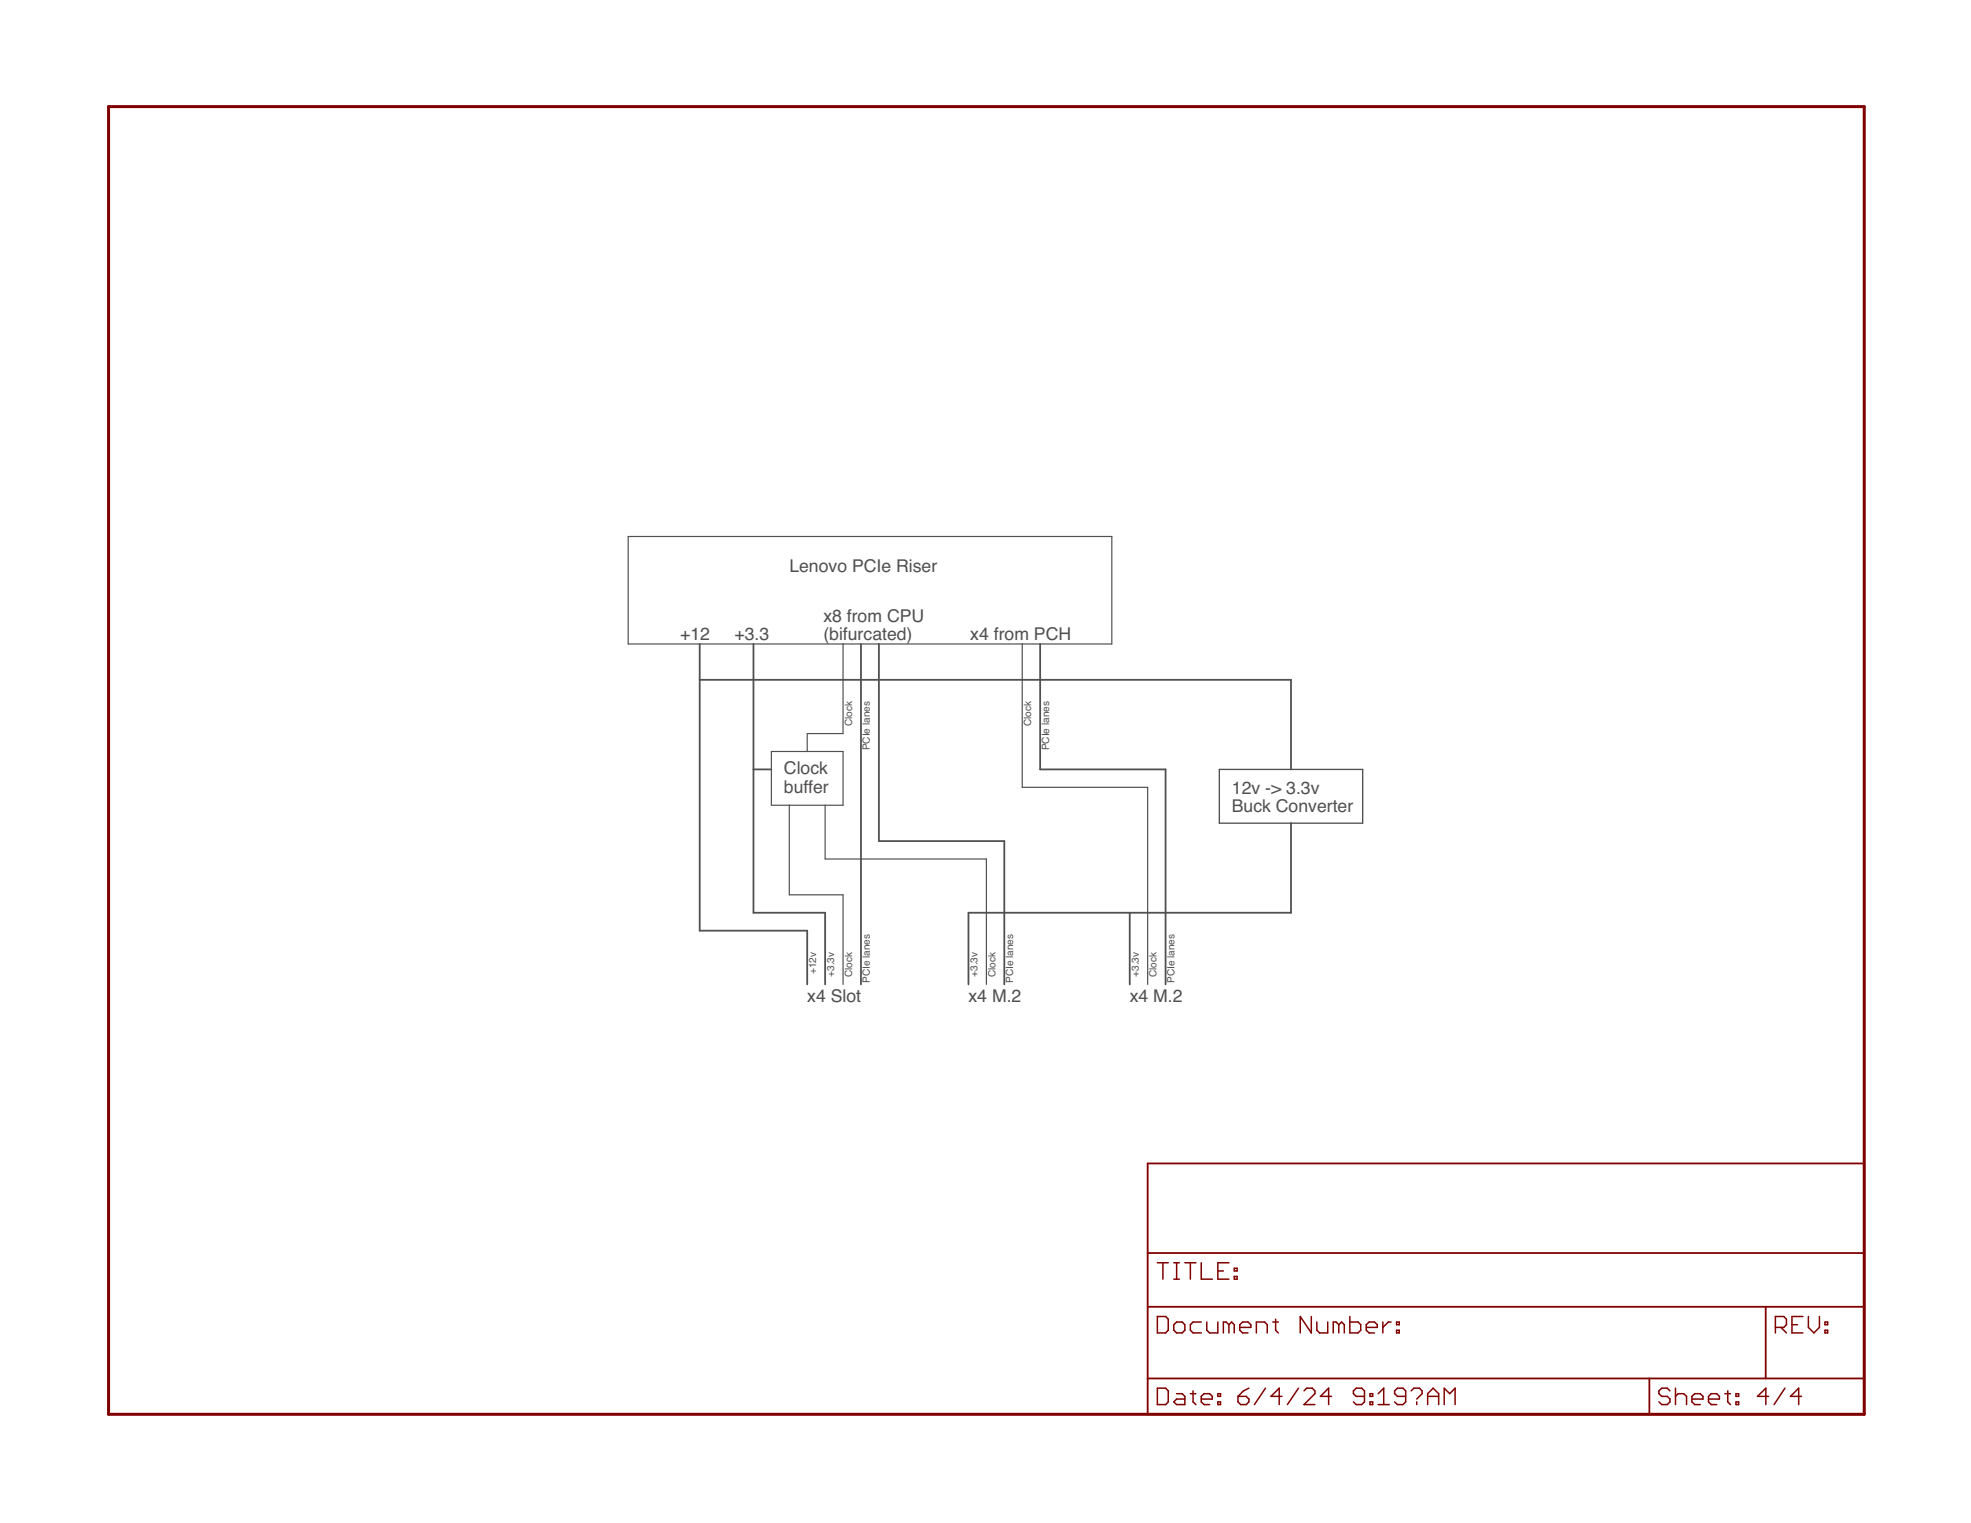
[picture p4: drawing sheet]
<svg xmlns="http://www.w3.org/2000/svg" width="279mm" height="216mm" viewBox="0 0 279 216" stroke-linecap="round" stroke-linejoin="round" font-family="sans-serif">
<path d="M89 76.1h68.6v15.2h-68.6zM119.5 91.3v12.7h-5.1v2.5M144.9 91.3v20.3h17.8v28M109.3 106.5h10.2v7.7h-10.2zM111.9 114.2v12.7h7.6v12.7M117 114.2v7.6h22.8v17.8" fill="none" stroke="#505050" stroke-width=".17"/>
<path d="M99.2 91.3v40.6h15.2v7.7M99.2 96.4h83.8v12.7M106.8 91.3v38.1h10.2v10.2M122 91.3v48.3M124.6 91.3v27.9h17.8v20.4M147.4 91.3v17.8h17.8v30.5M106.8 109.1h2.5M183 116.7v12.7h-45.7v10.2M160.1 129.4v10.2" fill="none" stroke="#505050" stroke-width=".25"/>
<path d="M172.8 109.1h20.4v7.6h-20.4z" fill="none" stroke="#505050" stroke-width=".19"/>
<path d="M15.4 15.1h248.9v185.4h-248.9z" fill="none" stroke="#800000" stroke-width=".42"/>
<path d="M162.7 164.9h101.6v35.6h-101.6zM162.7 177.6h101.6M162.7 185.3h101.6M162.7 195.4h101.6M233.8 195.4v5.1M250.3 185.3v10.1" fill="none" stroke="#800000" stroke-width=".25"/>
<g fill="none" stroke="#800000" stroke-width=".21">
<path d="M164.1 179h1.5M164.8 179v2.3M166.4 179h.8M166.8 179v2.3M168 179h1.5M168.7 179v2.3M170.3 179v2.3h1.6M174.2 179h-1.6v2.3h1.6M175 179.8h.4v.4h-.4zM164.1 186.6h1.1l.4 .4v1.6l-.4 .4h-1.1zM164.1 196.8h1.1l.4 .4v1.5l-.4 .4h-1.1zM166.4 187.8l.4-.4h.8l.4 .4v.8l-.4 .4h-.8l-.4-.4z"/>
<path d="M166.4 181.3h.8M166.8 197.6h.8l.4 .4v1.1h-1.2l-.4-.4 .4-.4h1.2M168.7 197.6h.8M169.1 197.2v1.5l.4 .4M170.3 198.3h1.6v-.3l-.4-.4h-.8l-.4 .4v.7l.4 .4h.8M170.3 187.4h-1.2l-.4 .4v.8l.4 .4h1.2M171.1 187.4v1.2l.4 .4h1.1v-1.6M172.6 198.7h.4v.4h-.4zM172.6 197.6h.4v.4h-.4zM172.6 180.2h.8M174.2 187.8l-.4-.4h-.4v1.6M174.2 187.8l.4-.4 .4 .4v1.2"/>
<path d="M174.2 187.8v1.2M175 181h.4v.3h-.4zM175.5 198h1.2l.3 .3v.4l-.3 .4h-.8l-.4-.4zM175.7 188.2h1.6v-.4l-.4-.4h-.8l-.4 .4v.8l.4 .4h.8M177 196.8l-.7 .4-.8 .8M178.1 189v-1.6h1.2l.3 .4v1.2M179.4 196.8l-1.6 2.3M180.4 187.4h.8M180.8 187v1.6l.4 .4M181.7 198h-1.5l1.1-1.2v2.3M184.1 196.8l-1.6 2.3M184.8 197.2l.4-.4h.8l.4 .4v.4l-1.6 1.5h1.6"/>
<path d="M185.9 186.6v2.4l-1.6-2.4v2.4M186.7 187.4v1.2l.3 .4h1.2v-1.6M188.7 198h-1.5l1.1-1.2v2.3M189.8 187.8l-.4-.4h-.4v1.6M189.8 187.8v1.2M189.8 187.8l.4-.4 .4 .4v1.2M191.3 186.6v2.4h1.2l.4-.4v-.8l-.4-.4h-1.2M193.4 198h-1.1l-.4-.4v-.4l.4-.4h.7l.4 .4v1.5l-.4 .4h-.7l-.4-.4M193.7 188.2h1.5v-.4l-.4-.4h-.7l-.4 .4v.8l.4 .4h.7M194.2 198.7h.4v.4h-.4zM194.2 197.6h.4v.4h-.4zM195.4 199.1h1.5"/>
<path d="M195.4 197.6l.8-.8v2.3M196 187.4v1.6M197.2 187.4h-.4l-.8 .8M198 188.6h.4v.4h-.4zM198 187.4h.4v.4h-.4zM199.3 198h-1.2l-.4-.4v-.4l.4-.4h.8l.4 .4v1.5l-.4 .4h-.8l-.4-.4M200 197.2l.4-.4h.8l.4 .4v.4l-.8 .7M200.8 198.7v.4M202.4 198h1.5M202.4 199.1v-1.5l.8-.8 .7 .8v1.5M204.7 199.1v-2.3l.8 .8 .8-.8v2.3M236.7 197.2l-.4-.4h-.7l-.4 .4v.4l.4 .4h.7l.4 .3v.4l-.4 .4h-.7l-.4-.4"/>
<path d="M237.5 198l.4-.4h.8l.4 .4v1.1M237.5 196.8v2.3M239.8 198.3h1.6v-.3l-.4-.4h-.8l-.4 .4v.7l.4 .4h.8M242.2 198.3h1.5v-.3l-.3-.4h-.8l-.4 .4v.7l.4 .4h.8M244.5 197.6h.8M244.9 197.2v1.5l.4 .4M246.1 198.7h.4v.4h-.4zM246.1 197.6h.4v.4h-.4zM250.7 198h-1.6l1.2-1.2v2.3M251.7 188.2h1.2l.3-.4v-.8l-.3-.4h-1.2v2.4M252.5 188.2l.7 .8M253 196.8l-1.5 2.3"/>
<path d="M254 187.8h.8M255.4 198h-1.6l1.2-1.2v2.3M255.6 186.6h-1.6v2.4h1.6M256.3 186.6v1.6l.8 .8 .8-.8v-1.6M258.7 188.6h.4v.4h-.4zM258.7 187.4h.4v.4h-.4z"/>
</g>
<g font-size="2.5" fill="#505050">
<text x="111.9" y="81.1">Lenovo PCIe Riser</text>
<text x="116.7" y="88.1">x8 from CPU</text>
<text x="96.4" y="90.8">+12</text>
<text x="104.1" y="90.8">+3.3</text>
<text x="116.7" y="90.8">(bifurcated)</text>
<text x="137.5" y="90.8">x4 from PCH</text>
<text x="111.1" y="109.7">Clock</text>
<text x="111.1" y="112.4">buffer</text>
<text x="174.6" y="112.5">12v -&gt; 3.3v</text>
<text x="174.6" y="115.2">Buck Converter</text>
<text x="114.4" y="142.1">x4 Slot</text>
<text x="137.3" y="142.1">x4 M.2</text>
<text x="160.1" y="142.1">x4 M.2</text>
</g>
<g font-size="1.4" fill="#505050">
<text x="120.8" y="103" transform="rotate(-90 120.8 103)">Clock</text>
<text x="123.3" y="106.4" transform="rotate(-90 123.3 106.4)">PCIe lanes</text>
<text x="146.2" y="103" transform="rotate(-90 146.2 103)">Clock</text>
<text x="148.7" y="106.4" transform="rotate(-90 148.7 106.4)">PCIe lanes</text>
<text x="115.7" y="138.1" transform="rotate(-90 115.7 138.1)">+12v</text>
<text x="118.2" y="138.5" transform="rotate(-90 118.2 138.5)">+3.3v</text>
<text x="120.8" y="138.5" transform="rotate(-90 120.8 138.5)">Clock</text>
<text x="123.3" y="139.4" transform="rotate(-90 123.3 139.4)">PCIe lanes</text>
<text x="138.6" y="138.5" transform="rotate(-90 138.6 138.5)">+3.3v</text>
<text x="141.1" y="138.5" transform="rotate(-90 141.1 138.5)">Clock</text>
<text x="143.6" y="139.4" transform="rotate(-90 143.6 139.4)">PCIe lanes</text>
<text x="161.4" y="138.5" transform="rotate(-90 161.4 138.5)">+3.3v</text>
<text x="164" y="138.5" transform="rotate(-90 164 138.5)">Clock</text>
<text x="166.5" y="139.4" transform="rotate(-90 166.5 139.4)">PCIe lanes</text>
</g>
</svg>
